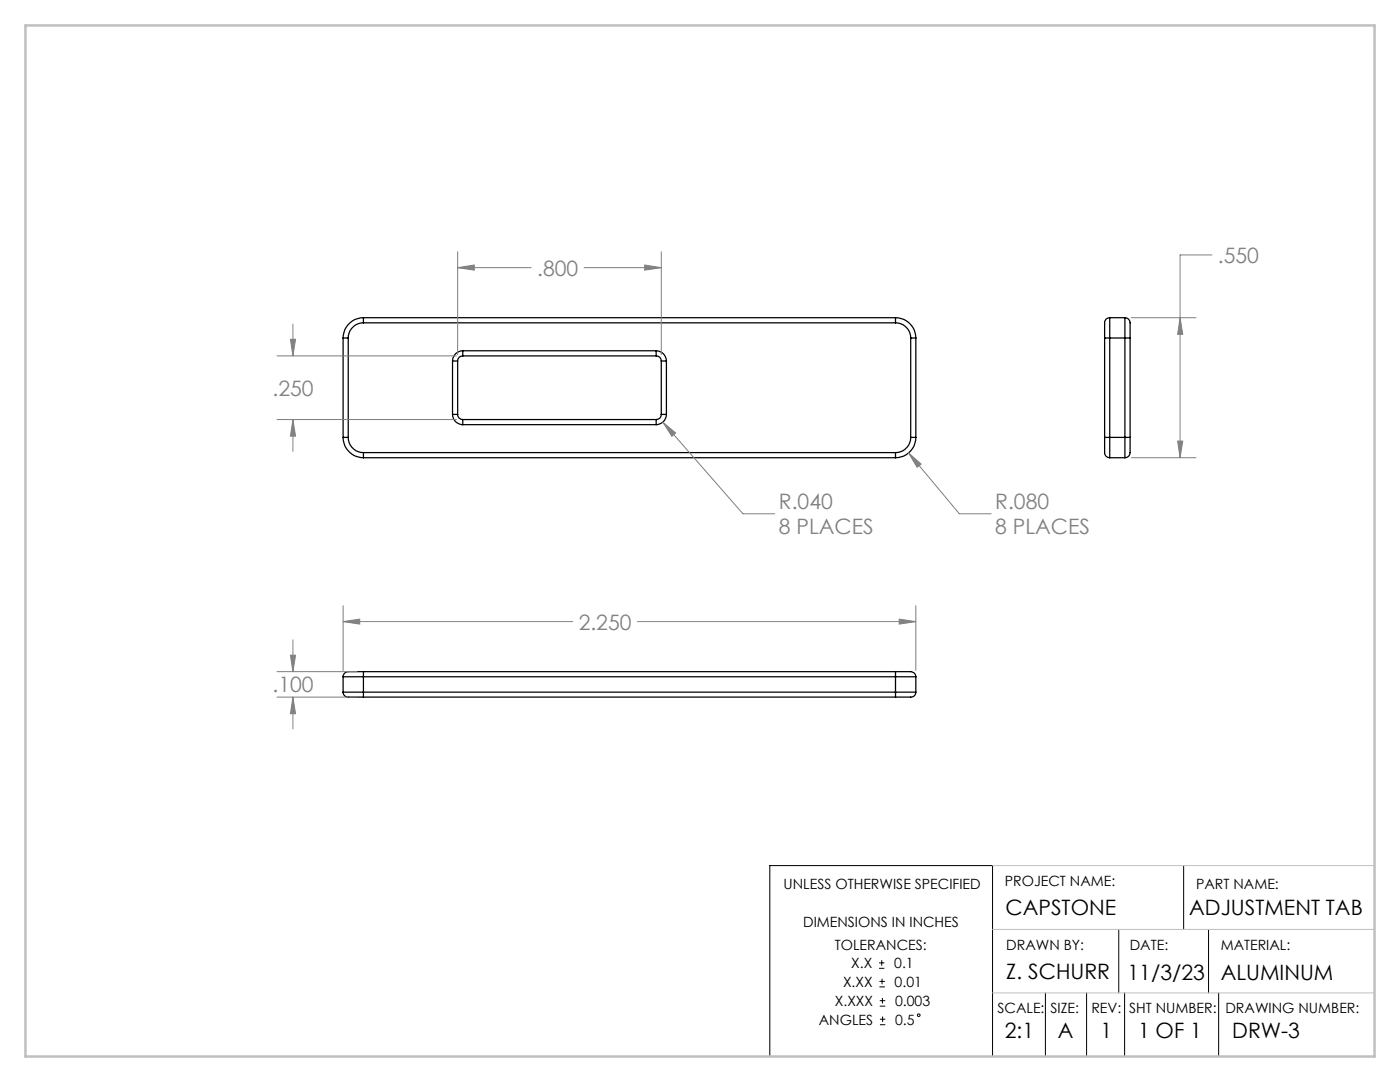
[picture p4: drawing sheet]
<svg xmlns="http://www.w3.org/2000/svg" width="279mm" height="216mm" viewBox="0 0 279 216" stroke-linecap="round" stroke-linejoin="round" font-family="sans-serif">
<g fill="none" stroke="#000" stroke-width=".25">
<path d="M68.5 67.5h1M68.5 67.5v19.8M69.5 67.5v19.8M72.5 64.4a3 3 0 0 0-3 3.1M72.5 63.4v1M72.5 63.4a4.1 4.1 0 0 0-4 4.1M72.5 64.4h106.2M72.5 63.4h106.2M90.3 72h1M90.3 72v10.7M91.3 72v10.7M92.4 70a2.05 2.05 0 0 0-2.1 2"/>
<path d="M92.4 70v1M92.4 71a.97 .97 0 0 0-1.1 1M92.4 70h38.6M92.4 71h38.6M131 70a2.05 2.05 0 0 1 2 2M131 70v1M131 71a.97 .97 0 0 1 1 1M132 72h1M132 72v10.7M133 72v10.7M178.7 64.4a3 3 0 0 1 3.1 3.1M178.7 63.4v1"/>
<path d="M178.7 63.4a4.1 4.1 0 0 1 4.1 4.1M181.8 67.5h1M181.8 67.5v19.8M182.8 67.5v19.8M220.5 67.5h1M220.5 67.5v19.8M221.5 63.4v4.1M221.5 63.4a1.26 1.26 0 0 0-1 1.7v2.4M221.5 63.4h3M221.5 67.5h3M221.5 67.5v19.8M224.5 67.5h1"/>
<path d="M224.5 63.4v4.1M224.5 63.4a1.26 1.26 0 0 1 1 1.7v2.4M224.5 67.5v19.8M225.5 67.5v19.8M68.5 87.3a4.1 4.1 0 0 0 4 4M68.5 87.3h1M69.5 87.3a3 3 0 0 0 3 3M72.5 90.3v1M72.5 90.3h106.2M72.5 91.3h106.2M90.3 82.7a2.05 2.05 0 0 0 2.1 2M90.3 82.7h1"/>
<path d="M91.3 82.7a.97 .97 0 0 0 1.1 1M92.4 83.7v1M92.4 84.7h38.6M92.4 83.7h38.6M131 83.7v1M132 82.7h1M132 82.7a.97 .97 0 0 1-1 1M133 82.7a2.05 2.05 0 0 1-2 2M178.7 90.3v1M181.8 87.3a3 3 0 0 1-3.1 3M181.8 87.3h1M182.8 87.3a4.1 4.1 0 0 1-4.1 4"/>
<path d="M220.5 87.3h1M220.5 87.3v2.6a1.12 1.12 0 0 0 1 1.4M221.5 87.3v4M221.5 91.3h3M221.5 87.3h3M224.5 87.3h1M224.5 87.3v4M225.5 87.3v2.3a1.26 1.26 0 0 1-1 1.7M68.5 138.1a1.27 1.27 0 0 0 1.7 1h2.3M68.5 138.1h4M68.5 135h4M68.5 135v3.1"/>
<path d="M72.5 138.1v1M72.5 134v1M72.5 134h-2.3a1.32 1.32 0 0 0-1.7 1M72.5 139.1h106.2M72.5 138.1h106.2M72.5 135v3.1M72.5 135h106.2M72.5 134h106.2M178.7 138.1h4.1M178.7 138.1v1M178.7 135h4.1M178.7 134h2.3a1.32 1.32 0 0 1 1.8 1"/>
<path d="M178.7 134v1M178.7 135v3.1M182.8 138.1a1.27 1.27 0 0 1-1.8 1h-2.3M182.8 135v3.1"/>
</g>
<g fill="none" stroke="#000" stroke-width=".2">
<path d="M236.2 172.7v12.8M175.4 193.2h1.1M175.4 192.1h1.1M175.5 196.9h1.1M175.5 195.8h1.1M175.6 199.7h1.1M176 191.6v1.1M176 195.3v1.1M176.1 199.1v1.1M208.6 198.1v12.7M216.9 198.1v12.7M223.3 185.5v12.6"/>
<path d="M224.4 198.1v12.7M241.2 185.5v12.6M243.2 198.1v12.7M153.6 210.8v-38.1h44.5v38.1M175.6 200.8h1.1M175.6 204.5h1.1M175.6 203.4h1.1M176.1 202.8v1.1"/>
<circle cx="183.3" cy="202.6" r=".28"/>
</g>
<g fill="none" stroke="#808080" stroke-width=".2">
<path d="M91.3 53.4l3.4-.5v1zM91.3 50.2v20.6M91.3 53.4h14.7M116.6 53.4h15.4M128.7 52.9l3.3 .5-3.3 .5zM132 50.2v20.6M241.9 50.9h-6.4v40.4M55.3 71h35.8M58 67.7h1l-.5 3.3zM58.5 64.7v6.3M225.8 63.4h12.9M235.5 63.4l.5 3.3h-1z"/>
<path d="M55.3 83.7h35.8M58.5 83.7l.5 3.3h-1zM58.5 83.7v6.4M132.3 84.2l2.5 2.2-.7 .7zM132.3 84.2l16 18.3h6.3M181.3 90.4l2.5 2.2-.8 .6zM181.3 90.4l10.2 12.1h6.3M225.8 91.3h12.9M235 88h1l-.5 3.3zM55.3 134h16M55.3 139.1h16M58 130.7h1l-.5 3.3z"/>
<path d="M58.5 139.1l.5 3.3h-1zM58.5 127.7v6.3M58.5 139.1v6.4M68.5 124l3.3-.5v1zM68.5 120.9v12.9M68.5 124h45.8M127.2 124h55.6M179.5 123.5l3.3 .5-3.3 .5zM182.8 120.9v12.9"/>
</g>
<path d="M198.1 172.7h76.2v12.8h-76.2M198.1 198.1h76.2" fill="none" stroke="#c0c0c0" stroke-width=".2"/>
<path d="M5.1 5.1h269.2v205.7h-269.2z" fill="none" stroke="#c0c0c0" stroke-width=".5"/>
<path d="M91.3 53.4l3.4-.5v1zM128.7 52.9l3.3 .5-3.3 .5zM58 67.7h1l-.5 3.3zM58.5 83.7l.5 3.3h-1zM132.3 84.2l1.8 2.9 .7-.7zM181.3 90.4l1.7 2.8 .8-.6zM179.5 123.5l3.3 .5-3.3 .5zM68.5 124l3.3-.5v1zM58 130.7h1l-.5 3.3zM58.5 139.1l.5 3.3h-1zM235.5 63.4l.5 3.3h-1zM235 88h1l-.5 3.3z" fill="#808080"/>
<g font-size="4.2" fill="#808080">
<text x="243.1" y="52.5">.550</text>
<text x="107.2" y="55">.800</text>
<text x="54.4" y="79">.250</text>
<text x="155.4" y="101.6">R.040</text>
<text x="198.6" y="101.6">R.080</text>
<text x="155.4" y="106.6">8 PLACES</text>
<text x="198.6" y="106.6">8 PLACES</text>
<text x="115.5" y="125.6">2.250</text>
<text x="54.4" y="138.1">.100</text>
</g>
<g font-size="4.2">
<text x="200.7" y="182.7">CAPSTONE</text>
<text x="237.3" y="182.7">ADJUSTMENT TAB</text>
<text x="200.8" y="195.4">Z. SCHURR</text>
<text x="225" y="195.5">11/3/23</text>
<text x="243.6" y="195.5">ALUMINUM</text>
<text x="200.6" y="207.1">2:1</text>
<text x="211.1" y="207.1">A</text>
<text x="219.6" y="207.1">1</text>
<text x="227.1" y="207.1">1 OF 1</text>
<text x="245.9" y="207.1">DRW-3</text>
</g>
<g font-size="2.8">
<text x="156.4" y="177.3">UNLESS OTHERWISE SPECIFIED</text>
<text x="200.5" y="176.8">PROJECT NAME:</text>
<text x="238.7" y="177.3">PART NAME:</text>
<text x="160.3" y="185">DIMENSIONS IN INCHES</text>
<text x="166.6" y="189.6">TOLERANCES:</text>
<text x="200.8" y="189.6">DRAWN BY:</text>
<text x="225.5" y="189.6">DATE:</text>
<text x="243.6" y="189.6">MATERIAL:</text>
<text x="168.2" y="196.9">X.XX</text>
<text x="169.9" y="193.2">X.X</text>
<text x="178.5" y="193.2">0.1</text>
<text x="178.5" y="196.9">0.01</text>
<text x="166.6" y="200.7">X.XXX</text>
<text x="178.6" y="200.7">0.003</text>
<text x="199.1" y="202.1">SCALE:</text>
<text x="209.6" y="202.1">SIZE:</text>
<text x="217.8" y="202.1">REV:</text>
<text x="225.3" y="202.1">SHT NUMBER:</text>
<text x="244.6" y="202.1">DRAWING NUMBER:</text>
<text x="163.4" y="204.4">ANGLES</text>
<text x="178.6" y="204.4">0.5</text>
</g>
</svg>
